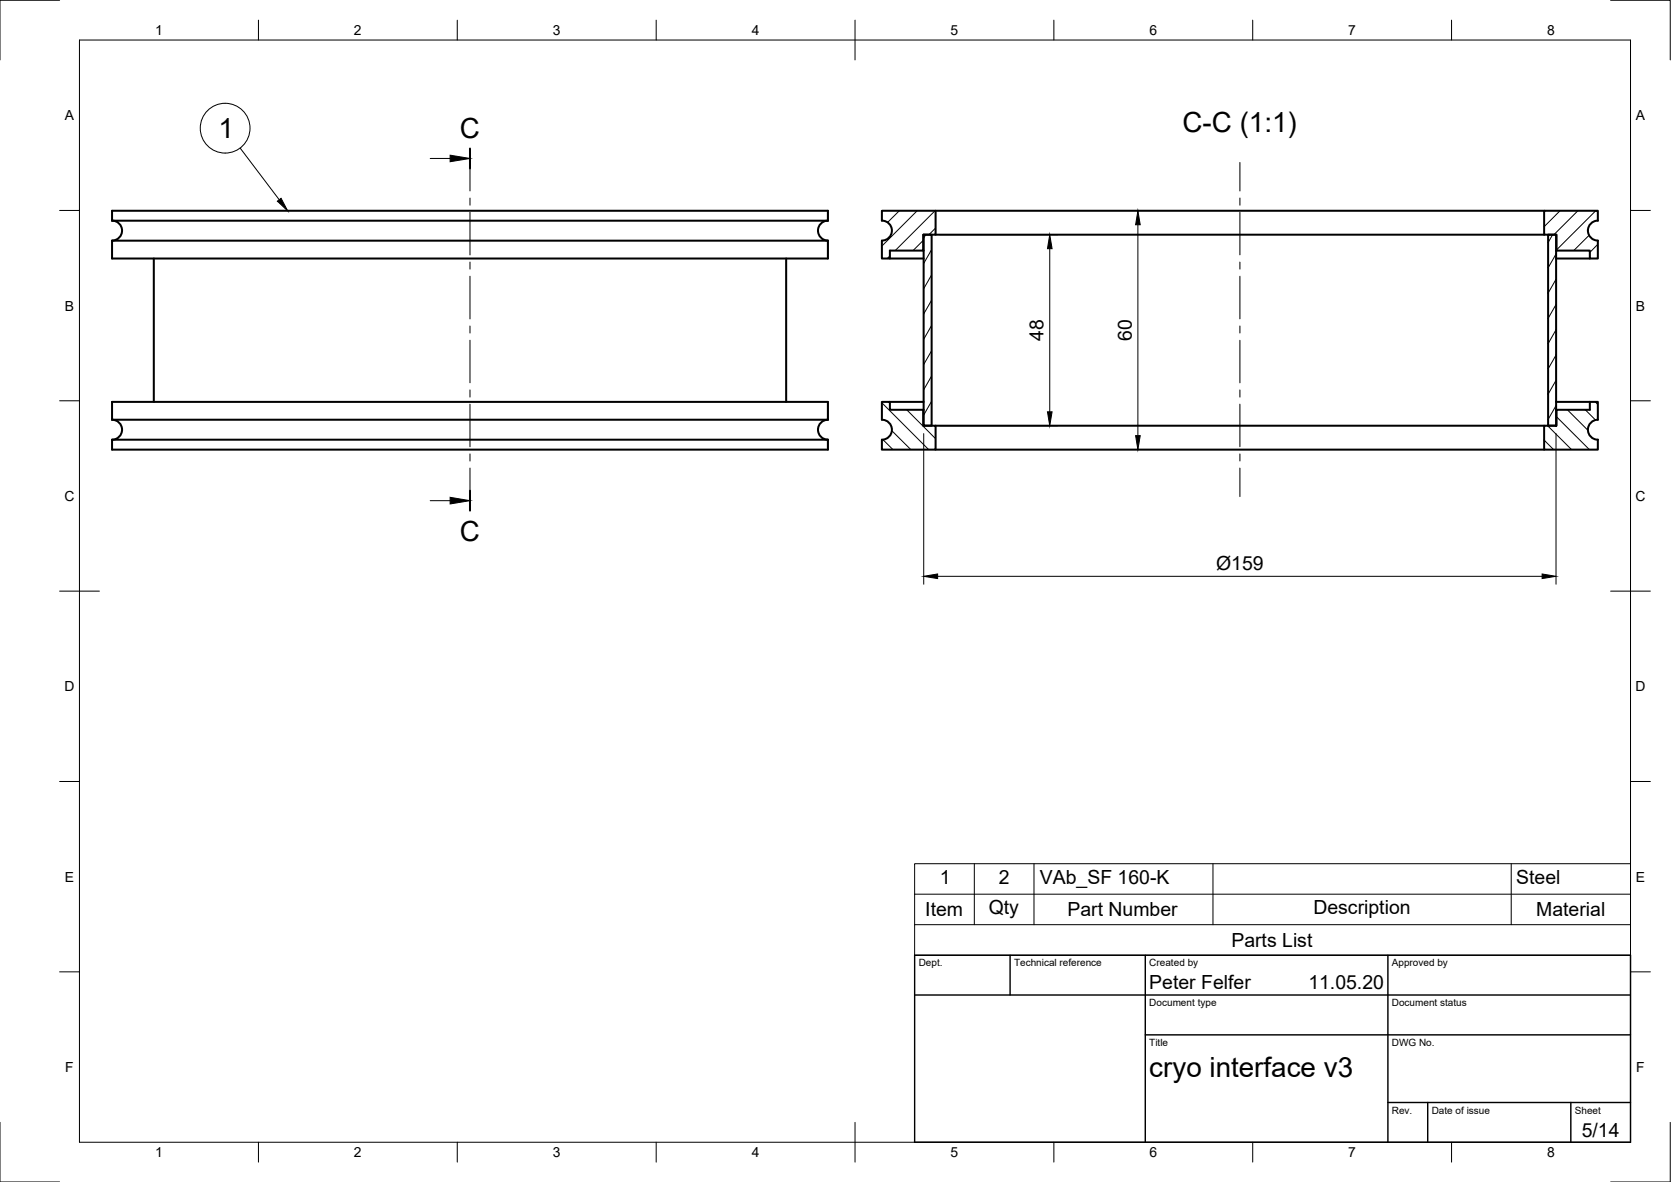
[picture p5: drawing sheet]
<svg xmlns="http://www.w3.org/2000/svg" width="420mm" height="297mm" viewBox="0 0 420 297" stroke-linecap="round" stroke-linejoin="round" font-family="sans-serif">
<!-- layer: Visible -->
<g fill="none" stroke="#000" stroke-width=".51">
<path d="M28.2 55.5v-2.5h180v2.5M28.2 55.5h180M28.2 55.4a2.51 2.51 0 0 1 2.5 2.6 2.51 2.51 0 0 1-2.5 2.5M208.2 55.4a2.51 2.51 0 0 0-2.5 2.6 2.51 2.51 0 0 0 2.5 2.5M221.7 53h13.5v6h-3.1v4h-8.3v2h-2.1l.1-4.5a2.5 2.5 0 0 0 2.5-2.5 2.5 2.5 0 0 0-2.6-2.5zM232.2 59h2.1v48h-2.1zM235.2 53h153.1M235.2 59h153.1M389.3 59h2v48h-2zM401.8 55.5v-2.5h-13.5v6h3.1v4M401.8 55.4a2.51 2.51 0 0 0-2.5 2.6 2.51 2.51 0 0 0 2.5 2.5M28.2 60.5v4.5h180v-4.5"/>
<path d="M28.2 60.5h180M38.7 65v36M197.7 65v36M223.8 65h8.4M232.1 63h.1M391.3 63h.1M391.3 65h8.5M401.8 60.5v4.5h-2v-2h-8.4M28.2 110.5v2.5h180v-2.5M28.2 110.5h180M28.2 105.5v-4.5h180v4.5M28.2 105.5h180"/>
<path d="M28.2 105.5a2.51 2.51 0 0 1 2.5 2.5 2.51 2.51 0 0 1-2.5 2.5M208.2 105.5a2.51 2.51 0 0 0-2.5 2.5 2.51 2.51 0 0 0 2.5 2.5M221.7 101h2.1v2h8.3v4h3.1v6h-13.5l.1-2.5a2.51 2.51 0 0 0 2.5-2.5 2.51 2.51 0 0 0-2.6-2.5zM223.8 101h8.4M232.1 103h.1M235.2 113h153.1M235.2 107h153.1M391.3 103h.1M391.3 101h8.5M401.8 105.5v-4.5h-2v2h-8.4v4h-3.1v6h13.5v-2.5M401.8 105.5a2.51 2.51 0 0 0-2.5 2.5 2.51 2.51 0 0 0 2.5 2.5"/>
</g>
<!-- layer: Border -->
<g fill="none" stroke="#000" stroke-width=".25">
<path d="M15 .1h-15v15M20 10.1h390v276.9h-390zM65 5.1v5M115 5.1v5M165 5.1v5M215 5.1v10M265 5.1v5M315 5.1v5M365 5.1v5M405 .1h15v15M15 52.9h5M410 52.9h5"/>
<path d="M15 100.7h5M410 100.7h5M15 148.6h10M405 148.6h10M15 196.4h5M410 196.4h5M15 244.2h5M410 244.2h5M0 282.1v14.9h15M65 287v5M115 287v5M165 287v5"/>
<path d="M215 282.1v9.9M265 287v5M315 287v5M365 287v5M420 282.1v14.9h-15"/>
</g>
<!-- layer: TitleBlock -->
<path d="M230 240.1h180v46.9h-180zM230 250h180M254 240.1v9.9M288 240.1v46.9M349 240.1v46.9M288 260.1h122M349 277.1h61M359 277.1v9.9M395 277.1v9.9" fill="none" stroke="#000" stroke-width=".36"/>
<!-- layer: Smart Centers -->
<g fill="none" stroke="#000" stroke-width=".25">
<path d="M118.2 39.8v8.2M118.2 49.8v1.8M118.2 53.3v10.8M311.8 40.8v7.2M311.8 49.8v1.8M311.8 53.3v10.8M118.2 65.9v1.7M118.2 69.4v10.7M311.8 65.9v1.7M311.8 69.4v10.7M118.2 81.9v1.8M118.2 85.5v10.7"/>
<path d="M118.2 98v1.8M311.8 81.9v1.8M311.8 85.5v10.7M311.8 98v1.8M118.2 101.6v10.7M118.2 114.1v1.8M118.2 117.6v8.2M311.8 101.6v10.7M311.8 114.1v1.8M311.8 117.6v7.2"/>
</g>
<!-- layer: Hatching -->
<g fill="none" stroke="#000" stroke-width=".25">
<path d="M226.1 53l-2.9 2.9M230.6 53l-8.8 8.8M232.7 59l-.4 .8M235.1 53l-10 10M235.3 57.3l-1.7 1.7M390.4 59l-1.1 2M392.2 53l-3.9 4M396.7 53l-6 6M399.5 59.1l-3.8 3.9M401.2 53l-9.8 9.8M223.8 64.3l-.7 .7M232.2 60.4l-2.6 2.6"/>
<path d="M234.3 62.7l-2 3.5M234.3 69.1l-2 3.4M234.3 75.4l-2 3.5M391.2 63.8l-1.9 3.5M391.2 70.2l-1.9 3.5M391.2 76.5l-1.9 3.5M401.7 61.4l-1.9 2M234.3 81.8l-2 3.4M234.3 88.1l-2 3.5M234.3 94.5l-2 3.4M391.2 82.9l-1.9 3.5M391.2 89.2l-1.9 3.5"/>
<path d="M391.2 95.6l-1.9 3.5M221.8 101.2l11.7 11.8M222 110.5l2.5 2.5M224.2 108.2l4.8 4.8M228 103l7.3 7.3M234.3 100.8l-2 3.5M388.3 110.6l2.3 2.4M389.1 107l6 6M391.2 101.9l-1.9 3.5M391.4 104.7l8.2 8.3M394.1 103l5.2 5.1M398.6 103l2.6 2.5"/>
<path d="M401.1 101l.6 .6M401.6 110.5l.1 .1"/>
</g>
<!-- layer: Section Lines -->
<path d="M118.2 37.3v5M118.2 123.3v5" fill="none" stroke="#000" stroke-width=".51"/>
<path d="M108.2 39.8h5M108.2 125.8h5" fill="none" stroke="#000" stroke-width=".25"/>
<path d="M113.2 39l5 .8-5 .8zM113.2 125l5 .8-5 .8z" fill="#000" stroke="#000" stroke-width=".25"/>
<!-- layer: Parts Lists -->
<path d="M230 217.1h180v23h-180zM245 217.1v15.3M260 217.1v15.3M305 217.1v15.3M380 217.1v15.3M230 232.4h180M230 224.7h180" fill="none" stroke="#000" stroke-width=".25"/>
<!-- layer: Balloons -->
<g fill="none" stroke="#000" stroke-width=".25">
<path d="M60.4 37.2l9.8 13"/>
<circle cx="56.6" cy="32.2" r="6.3"/>
</g>
<path d="M69.7 50.6l1-.8 1.6 3.2z" fill="#000" stroke="#000" stroke-width=".25"/>
<!-- layer: FD_Dimensions -->
<path d="M236.3 59h29.7M286.1 56.5v53M263.9 62.5v41M232.3 109v37.8M236.3 107h29.7M391.2 109v37.8M235.8 144.8h152" fill="none" stroke="#000" stroke-width=".25"/>
<path d="M286.1 53l.6 3.5h-1.2zM263.9 59l.6 3.5h-1.1zM263.4 103.5h1.1l-.6 3.5zM285.5 109.5h1.2l-.6 3.5zM232.3 144.8l3.5-.6v1.2zM387.8 144.2l3.4 .6-3.4 .6z" fill="#000" stroke="#000" stroke-width=".25"/>
<g font-size="7">
<text x="54.9" y="34.7">1</text>
<text x="115.6" y="34.7">C</text>
<text x="297.3" y="33.3">C-C (1:1)</text>
<text x="115.6" y="135.9">C</text>
<text x="289" y="270.6">cryo interface v3</text>
</g>
<g font-size="4.9">
<text x="262.4" y="85.6" transform="rotate(-90 262.4 85.6)">48</text>
<text x="284.6" y="85.7" transform="rotate(-90 284.6 85.7)">60</text>
<text x="305.8" y="143.2">Ø159</text>
<text x="236.3" y="222.1">1</text>
<text x="251.2" y="222.1">2</text>
<text x="261.5" y="222.1">VAb_SF 160-K</text>
<text x="381.3" y="222.1">Steel</text>
<text x="232.7" y="230.3">Item</text>
<text x="248.6" y="229.8">Qty</text>
<text x="268.4" y="230.3">Part Number</text>
<text x="330.2" y="229.8">Description</text>
<text x="386.3" y="230.3">Material</text>
<text x="309.6" y="237.9">Parts List</text>
<text x="289" y="248.5">Peter Felfer</text>
<text x="329" y="248.5">11.05.20</text>
<text x="397.7" y="285.7">5/14</text>
</g>
<g font-size="3.5">
<text x="39" y="8.8">1</text>
<text x="89" y="8.8">2</text>
<text x="139" y="8.8">3</text>
<text x="189" y="8.8">4</text>
<text x="239" y="8.8">5</text>
<text x="289" y="8.8">6</text>
<text x="339" y="8.8">7</text>
<text x="389" y="8.8">8</text>
<text x="16.3" y="30.2">A</text>
<text x="411.3" y="30.2">A</text>
<text x="16.3" y="78">B</text>
<text x="411.3" y="78">B</text>
<text x="16.2" y="125.9">C</text>
<text x="411.2" y="125.9">C</text>
<text x="16.2" y="173.7">D</text>
<text x="411.2" y="173.7">D</text>
<text x="16.3" y="221.6">E</text>
<text x="411.3" y="221.6">E</text>
<text x="16.4" y="269.4">F</text>
<text x="411.4" y="269.4">F</text>
<text x="39" y="290.8">1</text>
<text x="89" y="290.8">2</text>
<text x="139" y="290.8">3</text>
<text x="189" y="290.8">4</text>
<text x="239" y="290.8">5</text>
<text x="289" y="290.8">6</text>
<text x="339" y="290.8">7</text>
<text x="389" y="290.8">8</text>
</g>
<g font-size="2.5">
<text x="231" y="242.9">Dept.</text>
<text x="255" y="242.9">Technical reference</text>
<text x="289" y="242.9">Created by</text>
<text x="350" y="242.9">Approved by</text>
<text x="289" y="252.8">Document type</text>
<text x="350" y="252.8">Document status</text>
<text x="289" y="262.9">Title</text>
<text x="350" y="262.9">DWG No.</text>
<text x="350" y="279.9">Rev.</text>
<text x="360" y="279.9">Date of issue</text>
<text x="396" y="279.9">Sheet</text>
</g>
</svg>
